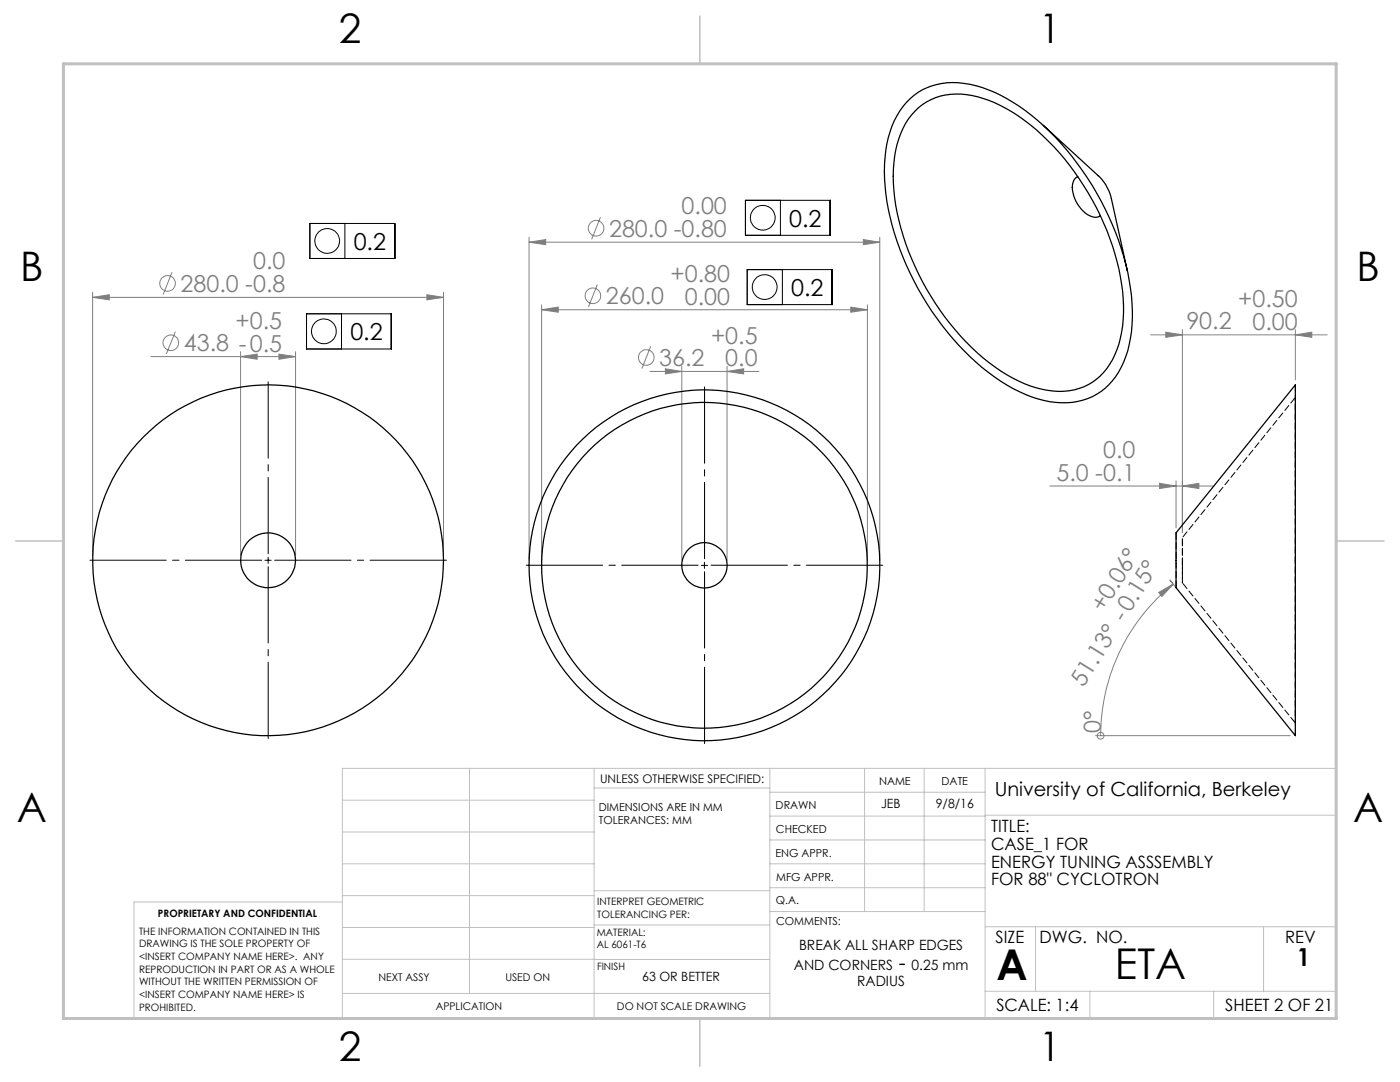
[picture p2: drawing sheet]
<svg xmlns="http://www.w3.org/2000/svg" width="279mm" height="216mm" viewBox="0 0 279 216" stroke-linecap="round" stroke-linejoin="round" font-family="sans-serif">
<g fill="none" stroke="#808080" stroke-width=".2">
<path d="M18.5 59.3l3.3-.5v1zM18.5 58.3v52.5M18.5 59.3h70M34.3 54.3l-1.7 4.5M85.2 58.8l3.3 .5-3.3 .5zM88.5 58.3v52.5M105.6 48.3l3.3-.5v1zM105.6 47.3v64.5M105.6 48.3h70M119.2 56.8l-1.8 4.4M119.8 43.3l-1.7 4.5M172.3 47.8l3.3 .5-3.3 .5z"/>
<path d="M175.6 47.3v64.5M30.1 71.2h28.9M35 66.2l-1.8 4.4M48 71.2l3.3-.5v1zM48 70.2v40.6M55.7 70.7l3.3 .5-3.3 .5zM59 70.2v40.6M108.1 61.8l3.3-.5v1zM108.1 60.8v51M108.1 61.8h65M129.7 74.1h21.7M129.9 69.1l-1.8 4.5"/>
<path d="M132.8 73.6l3.3 .5-3.3 .5zM136.1 73.1v38.7M145.1 74.1l3.3-.5v1zM145.1 73.1v38.7M169.8 61.3l3.3 .5-3.3 .5zM173.1 60.8v51M229.6 66.8h35.3M232.7 66.3l3.3 .5-3.3 .5zM236 65.8v40.5M258.5 66.8l3.3-.5v1zM258.5 65.8v10M209.5 97h32.8"/>
<path d="M231.4 96.4l3.3 .6-3.3 .5zM234.7 96v9.3M236 97l3.3-.6v1.1zM231.2 118.2l2.9-1.6-2.2 2.4zM234.1 116.5l-.6-.8 1.2 1.6M234.1 116.6a39 39 0 0 0-14.5 30.2M218.7 146.8h38.8M219.6 146.8h.1"/>
<circle cx="33.4" cy="56.5" r="1.55"/>
<circle cx="118.3" cy="59" r="1.56"/>
<circle cx="119" cy="45.6" r="1.56"/>
<circle cx="34.1" cy="68.4" r="1.55"/>
<circle cx="129" cy="71.3" r="1.55"/>
<circle cx="219.7" cy="146.8" r=".68"/>
</g>
<g fill="none" stroke="#000" stroke-width=".2">
<path d="M148.8 40h16.9v7h-16.9zM155.8 40v7M61.8 44.6h17v7h-17zM68.8 44.6v7M149.1 53.8h17v7h-17zM156.1 53.8v7M61.2 62.6h16.9v7h-16.9zM68.2 62.6v7M52.9 111.8h1.2M53.5 111.2v1.2M140 112.8h1.2M140.6 112.2v1.2"/>
<circle cx="65.3" cy="48.1" r="2.47"/>
<circle cx="152.2" cy="43.4" r="2.47"/>
<circle cx="152.6" cy="57.3" r="2.47"/>
<circle cx="64.6" cy="66.1" r="2.48"/>
</g>
<path d="M52.3 111.8h-34.4M53.5 110.5v-34.3M53.5 113v34.4M54.8 111.8h34.3M139.4 112.8h-34.4M140.6 111.5v-34.3M140.6 114v34.4M141.9 112.8h34.3" fill="none" stroke="#000" stroke-width=".2" stroke-dasharray="15.2 1.3 1.3 1.3"/>
<g fill="none" stroke="#c0c0c0" stroke-width=".2">
<path d="M68.3 159.7h50.3M93.7 153.3v44.9M118.6 153.3v49.9M118.6 157.2h35M153.6 153.3v49.9M153.6 158.1h43M172.5 153.3v28.6M184.4 153.3v28.6M196.6 153.3v49.9M68.3 180h-41.6v23.2h240v-49.9h-198.4v49.9M68.3 166h50.3M68.3 178.7h50.3"/>
<path d="M68.3 172.4h50.3M118.6 177.7h35M153.6 162.8h43M153.6 177.1h43M153.6 172.4h43M153.6 167.6h43M196.6 162.7h70.1M68.3 198.2h85.3M68.3 191.4l85.3 .1M68.3 185.1h50.3M118.6 184.6h35M153.6 181.9h43"/>
<path d="M196.6 184.9h70.1M196.6 197.8h70.1M206.7 184.9v12.9M217.5 197.8v5.4M242.2 197.8v5.4M252.2 184.9v12.9"/>
</g>
<path d="M139.7 3.2v9.5M3.1 107.9h9.6M266.7 107.9h9.5M139.7 203.2v9.6" fill="none" stroke="#c0c0c0" stroke-width=".3"/>
<path d="M12.7 12.7h254v190.5h-254z" fill="none" stroke="#c0c0c0" stroke-width=".6"/>
<g fill="#808080">
<path d="M231.2 118.2l2.9-1.6-2.2 2.4z"/>
<path d="M236 97l3.3-.6v1.1zM231.4 96.4l3.3 .6-3.3 .5z"/>
<path d="M18.5 59.3l3.3-.5v1zM85.2 58.8l3.3 .5-3.3 .5zM48 71.2l3.3-.5v1zM55.7 70.7l3.3 .5-3.3 .5zM232.7 66.3l3.3 .5-3.3 .5zM258.5 66.8l3.3-.5v1zM108.1 61.8l3.3-.5v1zM169.8 61.3l3.3 .5-3.3 .5zM105.6 48.3l3.3-.5v1zM172.3 47.8l3.3 .5-3.3 .5zM132.8 73.6l3.3 .5-3.3 .5zM145.1 74.1l3.3-.5v1z"/>
</g>
<g fill="none" stroke="#000" stroke-width=".25">
<path d="M180.9 20.5a12.9 12.9 0 0 1 12.7-3.7 32.9 32.9 0 0 1 15.9 9.4 57 57 0 0 1 16.3 32.8 25.3 25.3 0 0 1-2.6 15.3 12.4 12.4 0 0 1-12.6 6 28.8 28.8 0 0 1-14.6-7 57 57 0 0 1-19.2-34.7 25.6 25.6 0 0 1 2.2-15.5zM182.6 22.2a11.9 11.9 0 0 1 11.3-3.2 30.4 30.4 0 0 1 15.2 9.1 52.6 52.6 0 0 1 14.9 30 22.9 22.9 0 0 1-2.5 14.6 11.6 11.6 0 0 1-12.4 5.2 28.5 28.5 0 0 1-14-7.5 52.7 52.7 0 0 1-16.7-32.4 21.7 21.7 0 0 1 2.9-14.3zM208.2 25l11 10.1a8.6 8.6 0 0 1 2.6 4.5l3.2 14.5M215.1 35.2a2.52 2.52 0 0 0-1 3.3 6.3 6.3 0 0 0 4.3 4.9l.8-.1 .4-.3M258.5 76.8v70l-23.8-29.5v-11z"/>
<circle cx="53.5" cy="111.8" r="35"/>
<circle cx="53.5" cy="111.8" r="5.5"/>
<circle cx="140.6" cy="112.8" r="4.5"/>
<circle cx="140.6" cy="112.8" r="35"/>
<circle cx="140.6" cy="112.8" r="32.5"/>
</g>
<path d="M258.5 76.8v70M234.7 106.3v11" fill="none" stroke="#000" stroke-width=".2" stroke-dasharray="1.3 .6" stroke-dashoffset="-.1"/>
<path d="M236 112.4v-5.1v9v-3.9" fill="none" stroke="#000" stroke-width=".2" stroke-dasharray="1.3 .6" stroke-dashoffset=".2"/>
<path d="M258.5 111.8v-32.5v65v-32.5" fill="none" stroke="#000" stroke-width=".2" stroke-dasharray="1.3 .6" stroke-dashoffset=".4"/>
<path d="M258.5 79.3l-22.5 28M236 116.3l22.5 28" fill="none" stroke="#000" stroke-width=".2" stroke-dasharray="1.3 .6" stroke-dashoffset="-.2"/>
<g font-size="8.5">
<text x="198.9" y="195.5">A</text>
<text x="222.5" y="195.4">ETA</text>
</g>
<g font-size="8.1">
<text x="67.6" y="8.5">2</text>
<text x="207.3" y="8.5">1</text>
<text x="4" y="56.1">B</text>
<text x="270.7" y="56.1">B</text>
<text x="3.3" y="164.1">A</text>
<text x="270" y="164.1">A</text>
<text x="67.6" y="211.7">2</text>
<text x="207.3" y="211.7">1</text>
</g>
<text font-size="4.9" x="258.8" y="192.8">1</text>
<g font-size="4.7" fill="#808080">
<text x="121.5" y="47.2">280.0 -0.80</text>
<text x="136" y="42.8">0.00</text>
<text x="50.5" y="53.8">0.0</text>
<text x="36" y="58.2">280.0 -0.8</text>
<text x="133.8" y="56.2">+0.80</text>
<text x="47" y="65.6">+0.5</text>
<text x="120.9" y="60.7">260.0</text>
<text x="136.7" y="60.8">0.00</text>
<text x="236.8" y="65.7">90.2</text>
<text x="247.1" y="61.3">+0.50</text>
<text x="249.9" y="65.8">0.00</text>
<text x="36.7" y="70.1">43.8 -0.5</text>
<text x="141.9" y="68.6">+0.5</text>
<text x="131.6" y="73">36.2</text>
<text x="144.7" y="73.1">0.0</text>
<text x="210.8" y="95.9">5.0 -0.1</text>
<text x="220.1" y="91.4">0.0</text>
<text x="220.2" y="122.4" transform="rotate(-58 220.2 122.4)">+0.06°</text>
<text x="216.2" y="137.3" transform="rotate(-58 216.2 137.3)">51.13° -0.15°</text>
<text x="219.7" y="146.2" transform="rotate(-90 219.7 146.2)">0°</text>
</g>
<g font-size="4.7">
<text x="157.5" y="45.2">0.2</text>
<text x="70.6" y="49.8">0.2</text>
<text x="157.9" y="59">0.2</text>
<text x="69.9" y="67.9">0.2</text>
</g>
<text font-size="4.2" x="179.4" y="193.5">-</text>
<text font-size="3.9" x="198.5" y="158.8">University of California, Berkeley</text>
<g font-size="3.4">
<text x="197.8" y="166">TITLE:</text>
<text x="197.8" y="169.6">CASE_1 FOR</text>
<text x="197.8" y="173.1">ENERGY TUNING ASSSEMBLY</text>
<text x="197.8" y="176.7">FOR 88&quot; CYCLOTRON</text>
<text x="198.7" y="188.1">SIZE</text>
<text x="207.5" y="188.1">DWG. NO.</text>
<text x="256.5" y="188.2">REV</text>
<text x="198.8" y="201.7">SCALE: 1:4</text>
<text x="244.5" y="201.7">SHEET 2 OF 21</text>
</g>
<g font-size="2.8">
<text x="159.5" y="189.6">BREAK ALL SHARP EDGES</text>
<text x="158.4" y="193.5">AND CORNERS</text>
<text x="171.1" y="196.6">RADIUS</text>
<text x="181.9" y="193.5">0.25 mm</text>
</g>
<g font-size="2.5">
<text x="175.8" y="161.2">JEB</text>
<text x="186.8" y="161.2">9/8/16</text>
<text x="128.2" y="195.7">63 OR BETTER</text>
</g>
<text font-size="2.4" x="119.8" y="156.2">UNLESS OTHERWISE SPECIFIED:</text>
<g font-size="2.2">
<text x="119.5" y="161.8">DIMENSIONS ARE IN MM</text>
<text x="154.8" y="161.4">DRAWN</text>
<text x="175.4" y="156.6">NAME</text>
<text x="187.9" y="156.7">DATE</text>
<text x="119.5" y="164.4">TOLERANCES: MM</text>
<text x="154.9" y="166.3">CHECKED</text>
<text x="154.8" y="170.9">ENG APPR.</text>
<text x="154.9" y="175.7">MFG APPR.</text>
<text x="154.9" y="180.4">Q.A.</text>
<text x="154.9" y="184.6">COMMENTS:</text>
</g>
<g font-size="2.1">
<text x="75.5" y="195.7">NEXT ASSY</text>
<text x="100.9" y="195.7">USED ON</text>
<text x="86.9" y="201.5">APPLICATION</text>
<text x="123.1" y="201.6">DO NOT SCALE DRAWING</text>
</g>
<g font-size="2">
<text x="31.5" y="182.9">PROPRIETARY AND CONFIDENTIAL</text>
<text x="119.2" y="180.6">INTERPRET GEOMETRIC</text>
<text x="119.2" y="183.1">TOLERANCING PER:</text>
<text x="27.8" y="186.5">THE INFORMATION CONTAINED IN THIS</text>
<text x="27.8" y="189">DRAWING IS THE SOLE PROPERTY OF</text>
<text x="27.8" y="191.6">&lt;INSERT COMPANY NAME HERE&gt;. ANY</text>
<text x="119.1" y="186.7">MATERIAL:</text>
<text x="119.1" y="189.2">AL 6061-T6</text>
<text x="27.8" y="194.1">REPRODUCTION IN PART OR AS A WHOLE</text>
<text x="27.8" y="196.6">WITHOUT THE WRITTEN PERMISSION OF</text>
<text x="119.1" y="193.5">FINISH</text>
<text x="27.8" y="199.1">&lt;INSERT COMPANY NAME HERE&gt; IS</text>
<text x="27.8" y="201.7">PROHIBITED.</text>
</g>
</svg>
